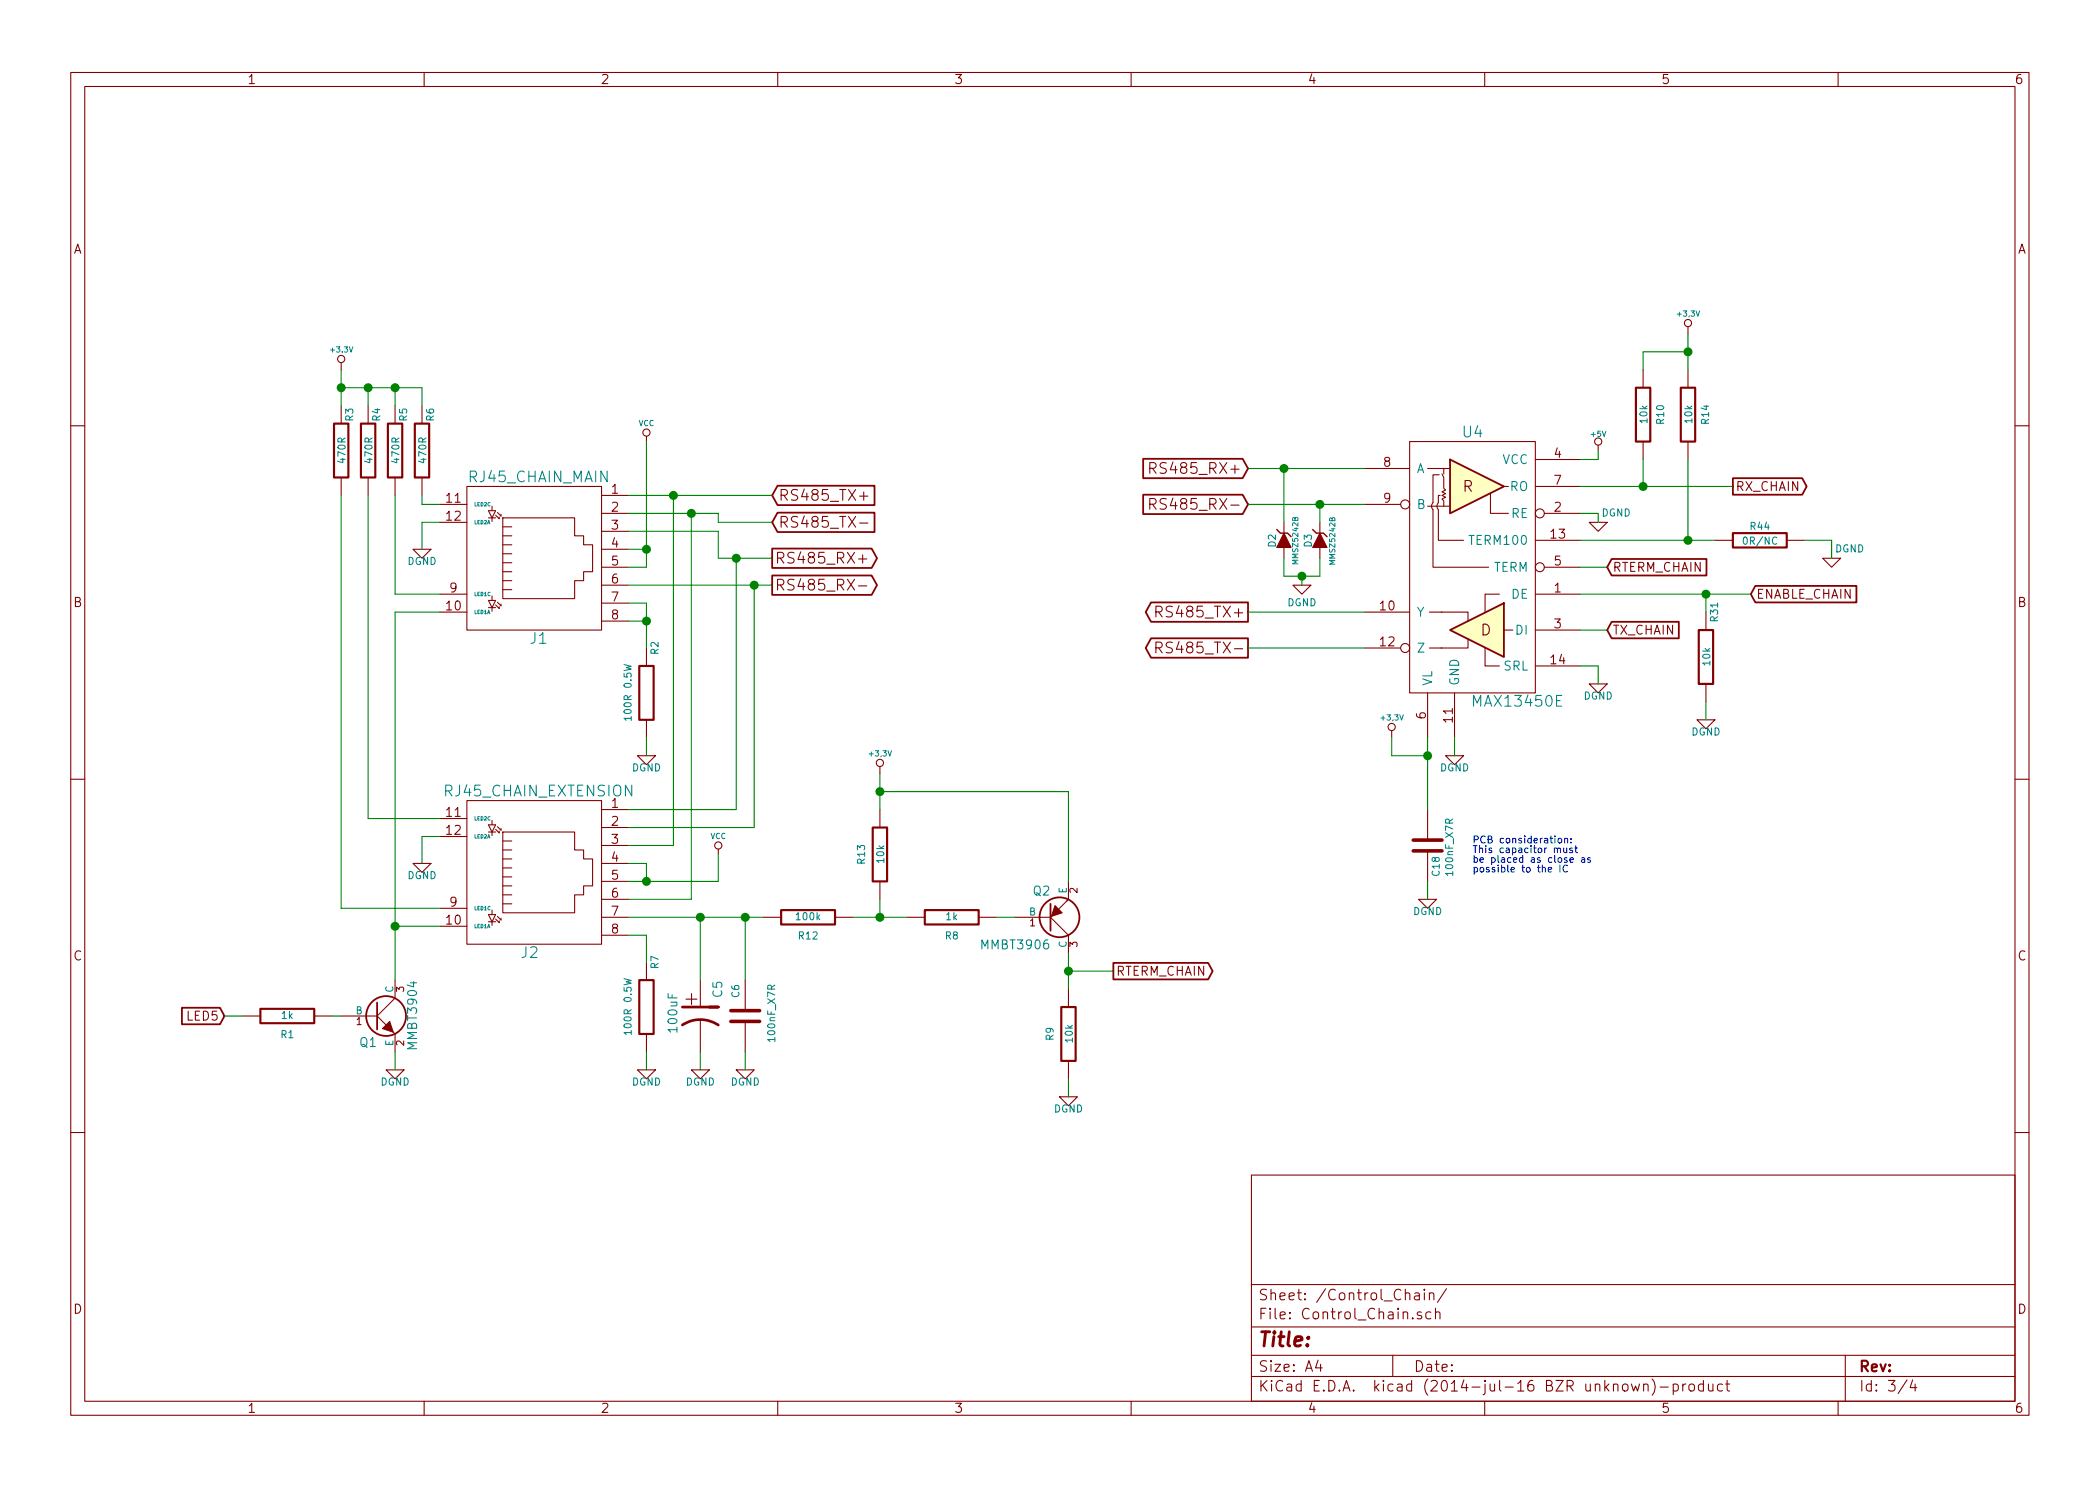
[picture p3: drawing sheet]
EESchema Schematic File Version 2
LIBS:power
LIBS:device
LIBS:transistors
LIBS:conn
LIBS:linear
LIBS:regul
LIBS:cmos4000
LIBS:adc-dac
LIBS:memory
LIBS:xilinx
LIBS:special
LIBS:microcontrollers
LIBS:dsp
LIBS:microchip
LIBS:analog_switches
LIBS:motorola
LIBS:texas
LIBS:intel
LIBS:audio
LIBS:interface
LIBS:digital-audio
LIBS:philips
LIBS:display
LIBS:cypress
LIBS:siliconi
LIBS:opto
LIBS:atmel
LIBS:contrib
LIBS:valves
LIBS:MOD_PEX_Prototype1
LIBS:MOD_PEX_Prototype1-cache
EELAYER 25 0
EELAYER END
$Descr A4 11693 8268
encoding utf-8
Sheet 3 4
Title ""
Date ""
Rev ""
Comp ""
Comment1 ""
Comment2 ""
Comment3 ""
Comment4 ""
$EndDescr
$Comp
L RJ45_CHAIN J1
U 1 1
P 3050 3100
F 0 "J1" V 3500 3150 60  0000 C CNN
F 1 "RJ45_CHAIN_MAIN" V 2600 3150 60  0000 C CNN
F 2 "MOD_Footprints_Lib:RJ45-RJHSE5084" H 3050 3100 60  0001 C CNN
F 3 "~" H 3050 3100 60  0000 C CNN
	1    3050 3100
	0    -1   1    0   
$EndComp
$Comp
L RJ45_CHAIN J2
U 1 1
P 3050 4850
F 0 "J2" V 3500 4950 60  0000 C CNN
F 1 "RJ45_CHAIN_EXTENSION" V 2600 4900 60  0000 C CNN
F 2 "MOD_Footprints_Lib:RJ45-RJHSE5084" H 3050 4850 60  0001 C CNN
F 3 "~" H 3050 4850 60  0000 C CNN
	1    3050 4850
	0    -1   1    0   
$EndComp
$Comp
L R R6
U 1 1
P 2350 2500
F 0 "R6" V 2400 2700 40  0000 C CNN
F 1 "470R" V 2357 2501 40  0000 C CNN
F 2 "MOD_Footprints_Lib:SM0805" V 2280 2500 30  0001 C CNN
F 3 "~" H 2350 2500 30  0000 C CNN
	1    2350 2500
	1    0    0    -1  
$EndComp
$Comp
L R R5
U 1 1
P 2200 2500
F 0 "R5" V 2250 2700 40  0000 C CNN
F 1 "470R" V 2207 2501 40  0000 C CNN
F 2 "MOD_Footprints_Lib:SM0805" V 2130 2500 30  0001 C CNN
F 3 "~" H 2200 2500 30  0000 C CNN
	1    2200 2500
	1    0    0    -1  
$EndComp
$Comp
L R R4
U 1 1
P 2050 2500
F 0 "R4" V 2100 2700 40  0000 C CNN
F 1 "470R" V 2057 2501 40  0000 C CNN
F 2 "MOD_Footprints_Lib:SM0805" V 1980 2500 30  0001 C CNN
F 3 "~" H 2050 2500 30  0000 C CNN
	1    2050 2500
	1    0    0    -1  
$EndComp
$Comp
L R R3
U 1 1
P 1900 2500
F 0 "R3" V 1950 2700 40  0000 C CNN
F 1 "470R" V 1907 2501 40  0000 C CNN
F 2 "MOD_Footprints_Lib:SM0805" V 1830 2500 30  0001 C CNN
F 3 "~" H 1900 2500 30  0000 C CNN
	1    1900 2500
	1    0    0    -1  
$EndComp
$Comp
L +3.3V #PWR028
U 1 1
P 1900 2050
F 0 "#PWR028" H 1900 2010 30  0001 C CNN
F 1 "+3.3V" H 1900 2160 30  0000 C CNN
F 2 "" H 1900 2050 60  0000 C CNN
F 3 "" H 1900 2050 60  0000 C CNN
	1    1900 2050
	1    0    0    -1  
$EndComp
$Comp
L DGND #PWR029
U 1 1
P 2200 5950
F 0 "#PWR029" H 2200 5950 40  0001 C CNN
F 1 "DGND" H 2200 5880 40  0000 C CNN
F 2 "" H 2200 5950 60  0000 C CNN
F 3 "" H 2200 5950 60  0000 C CNN
	1    2200 5950
	-1   0    0    -1  
$EndComp
$Comp
L R R1
U 1 1
P 1600 5650
F 0 "R1" V 1500 5650 40  0000 C CNN
F 1 "1k" V 1607 5651 40  0000 C CNN
F 2 "MOD_Footprints_Lib:SM0603" V 1530 5650 30  0001 C CNN
F 3 "~" H 1600 5650 30  0000 C CNN
	1    1600 5650
	0    -1   -1   0   
$EndComp
$Comp
L DGND #PWR030
U 1 1
P 2350 4800
F 0 "#PWR030" H 2350 4800 40  0001 C CNN
F 1 "DGND" H 2350 4730 40  0000 C CNN
F 2 "" H 2350 4800 60  0000 C CNN
F 3 "" H 2350 4800 60  0000 C CNN
	1    2350 4800
	-1   0    0    -1  
$EndComp
Text GLabel 1250 5650 0    50   Input ~ 0
LED5
Text GLabel 6950 2600 0    60   Input ~ 0
RS485_RX+
Text GLabel 6950 2800 0    60   Input ~ 0
RS485_RX-
$Comp
L DGND #PWR031
U 1 1
P 7250 3250
F 0 "#PWR031" H 7250 3250 40  0001 C CNN
F 1 "DGND" H 7250 3150 40  0000 C CNN
F 2 "" H 7250 3250 60  0000 C CNN
F 3 "" H 7250 3250 60  0000 C CNN
	1    7250 3250
	-1   0    0    -1  
$EndComp
$Comp
L R R31
U 1 1
P 9500 3650
F 0 "R31" V 9550 3900 40  0000 C CNN
F 1 "10k" V 9507 3651 40  0000 C CNN
F 2 "MOD_Footprints_Lib:SM0603" V 9430 3650 30  0001 C CNN
F 3 "~" H 9500 3650 30  0000 C CNN
	1    9500 3650
	1    0    0    -1  
$EndComp
$Comp
L R R10
U 1 1
P 9150 2300
F 0 "R10" V 9250 2300 40  0000 C CNN
F 1 "10k" V 9157 2301 40  0000 C CNN
F 2 "MOD_Footprints_Lib:SM0603" V 9080 2300 30  0001 C CNN
F 3 "~" H 9150 2300 30  0000 C CNN
	1    9150 2300
	1    0    0    -1  
$EndComp
Text GLabel 8950 3500 2    50   Input ~ 0
TX_CHAIN
Text GLabel 9650 2700 2    50   Output ~ 0
RX_CHAIN
Text GLabel 9750 3300 2    50   Input ~ 0
ENABLE_CHAIN
$Comp
L ZENERsmall D3
U 1 1
P 7350 3000
F 0 "D3" H 7348 3062 40  0000 C CNN
F 1 "MMSZ5242B" H 7346 2928 30  0000 C CNN
F 2 "MOD_Footprints_Lib:SOD123" H 7350 3000 60  0001 C CNN
F 3 "" H 7350 3000 60  0000 C CNN
	1    7350 3000
	0    -1   -1   0   
$EndComp
$Comp
L ZENERsmall D2
U 1 1
P 7150 3000
F 0 "D2" H 7148 3062 40  0000 C CNN
F 1 "MMSZ5242B" H 7148 2934 30  0000 C CNN
F 2 "MOD_Footprints_Lib:SOD123" H 7150 3000 60  0001 C CNN
F 3 "" H 7150 3000 60  0000 C CNN
	1    7150 3000
	0    -1   -1   0   
$EndComp
$Comp
L MAX13450E U4
U 1 1
P 8200 3150
F 0 "U4" H 8200 3900 60  0000 C CNN
F 1 "MAX13450E" H 8450 2400 60  0000 C CNN
F 2 "MOD_Footprints_Lib:TSSOP14" H 8100 3800 40  0001 C CNN
F 3 "" H 8225 3000 60  0000 C CNN
	1    8200 3150
	1    0    0    -1  
$EndComp
$Comp
L DGND #PWR032
U 1 1
P 8100 4200
F 0 "#PWR032" H 8100 4200 40  0001 C CNN
F 1 "DGND" H 8100 4130 40  0000 C CNN
F 2 "" H 8100 4200 60  0000 C CNN
F 3 "" H 8100 4200 60  0000 C CNN
	1    8100 4200
	-1   0    0    -1  
$EndComp
$Comp
L C C18
U 1 1
P 7950 4700
F 0 "C18" V 8000 4525 40  0000 L CNN
F 1 "100nF_X7R" V 8075 4525 40  0000 L CNN
F 2 "MOD_Footprints_Lib:SM0603" H 7988 4550 30  0001 C CNN
F 3 "~" H 7950 4700 60  0000 C CNN
	1    7950 4700
	1    0    0    -1  
$EndComp
$Comp
L DGND #PWR033
U 1 1
P 7950 5000
F 0 "#PWR033" H 7950 5000 40  0001 C CNN
F 1 "DGND" H 7950 4930 40  0000 C CNN
F 2 "" H 7950 5000 60  0000 C CNN
F 3 "" H 7950 5000 60  0000 C CNN
	1    7950 5000
	-1   0    0    -1  
$EndComp
Text Notes 8200 4850 0    39   ~ 0
PCB consideration: \nThis capacitor must \nbe placed as close as \npossible to the IC
$Comp
L +5V #PWR034
U 1 1
P 8900 2500
F 0 "#PWR034" H 8900 2590 20  0001 C CNN
F 1 "+5V" H 8900 2590 30  0000 C CNN
F 2 "" H 8900 2500 60  0000 C CNN
F 3 "" H 8900 2500 60  0000 C CNN
	1    8900 2500
	1    0    0    -1  
$EndComp
$Comp
L DGND #PWR035
U 1 1
P 8900 3800
F 0 "#PWR035" H 8900 3800 40  0001 C CNN
F 1 "DGND" H 8900 3730 40  0000 C CNN
F 2 "" H 8900 3800 60  0000 C CNN
F 3 "" H 8900 3800 60  0000 C CNN
	1    8900 3800
	-1   0    0    -1  
$EndComp
$Comp
L DGND #PWR036
U 1 1
P 9500 4000
F 0 "#PWR036" H 9500 4000 40  0001 C CNN
F 1 "DGND" H 9500 3930 40  0000 C CNN
F 2 "" H 9500 4000 60  0000 C CNN
F 3 "" H 9500 4000 60  0000 C CNN
	1    9500 4000
	-1   0    0    -1  
$EndComp
$Comp
L DGND #PWR037
U 1 1
P 8900 2900
F 0 "#PWR037" H 8900 2900 40  0001 C CNN
F 1 "DGND" H 8800 2950 40  0000 C CNN
F 2 "" H 8900 2900 60  0000 C CNN
F 3 "" H 8900 2900 60  0000 C CNN
	1    8900 2900
	-1   0    0    -1  
$EndComp
$Comp
L R R14
U 1 1
P 9400 2300
F 0 "R14" V 9500 2300 40  0000 C CNN
F 1 "10k" V 9407 2301 40  0000 C CNN
F 2 "MOD_Footprints_Lib:SM0603" V 9330 2300 30  0001 C CNN
F 3 "~" H 9400 2300 30  0000 C CNN
	1    9400 2300
	1    0    0    -1  
$EndComp
Text GLabel 6950 3400 0    60   Output ~ 0
RS485_TX+
Text GLabel 6950 3600 0    60   Output ~ 0
RS485_TX-
$Comp
L DGND #PWR038
U 1 1
P 2350 3050
F 0 "#PWR038" H 2350 3050 40  0001 C CNN
F 1 "DGND" H 2350 2980 40  0000 C CNN
F 2 "" H 2350 3050 60  0000 C CNN
F 3 "" H 2350 3050 60  0000 C CNN
	1    2350 3050
	-1   0    0    -1  
$EndComp
$Comp
L R R44
U 1 1
P 9800 3000
F 0 "R44" V 9725 3000 40  0000 C CNN
F 1 "0R/NC" V 9807 3001 40  0000 C CNN
F 2 "MOD_Footprints_Lib:SM0805" V 9730 3000 30  0001 C CNN
F 3 "~" H 9800 3000 30  0000 C CNN
	1    9800 3000
	0    1    1    0   
$EndComp
$Comp
L DGND #PWR039
U 1 1
P 10200 3100
F 0 "#PWR039" H 10200 3100 40  0001 C CNN
F 1 "DGND" H 10100 3150 40  0000 C CNN
F 2 "" H 10200 3100 60  0000 C CNN
F 3 "" H 10200 3100 60  0000 C CNN
	1    10200 3100
	-1   0    0    -1  
$EndComp
Text GLabel 4300 2750 2    60   Input ~ 0
RS485_TX+
Text GLabel 4300 2900 2    60   Input ~ 0
RS485_TX-
Text GLabel 4300 3100 2    60   Output ~ 0
RS485_RX+
Text GLabel 4300 3250 2    60   Output ~ 0
RS485_RX-
$Comp
L VCC #PWR040
U 1 1
P 3600 2450
F 0 "#PWR040" H 3600 2550 30  0001 C CNN
F 1 "VCC" H 3600 2550 30  0000 C CNN
F 2 "" H 3600 2450 60  0000 C CNN
F 3 "" H 3600 2450 60  0000 C CNN
	1    3600 2450
	1    0    0    -1  
$EndComp
$Comp
L DGND #PWR041
U 1 1
P 3600 5950
F 0 "#PWR041" H 3600 5950 40  0001 C CNN
F 1 "DGND" H 3600 5880 40  0000 C CNN
F 2 "" H 3600 5950 60  0000 C CNN
F 3 "" H 3600 5950 60  0000 C CNN
	1    3600 5950
	-1   0    0    -1  
$EndComp
$Comp
L DGND #PWR042
U 1 1
P 3600 4200
F 0 "#PWR042" H 3600 4200 40  0001 C CNN
F 1 "DGND" H 3600 4130 40  0000 C CNN
F 2 "" H 3600 4200 60  0000 C CNN
F 3 "" H 3600 4200 60  0000 C CNN
	1    3600 4200
	-1   0    0    -1  
$EndComp
$Comp
L VCC #PWR043
U 1 1
P 4000 4750
F 0 "#PWR043" H 4000 4850 30  0001 C CNN
F 1 "VCC" H 4000 4850 30  0000 C CNN
F 2 "" H 4000 4750 60  0000 C CNN
F 3 "" H 4000 4750 60  0000 C CNN
	1    4000 4750
	1    0    0    -1  
$EndComp
$Comp
L R R7
U 1 1
P 3600 5600
F 0 "R7" V 3650 5850 40  0000 C CNN
F 1 "100R 0.5W" V 3500 5600 40  0000 C CNN
F 2 "MOD_Footprints_Lib:SM1210" V 3530 5600 30  0001 C CNN
F 3 "~" H 3600 5600 30  0000 C CNN
	1    3600 5600
	1    0    0    -1  
$EndComp
$Comp
L R R2
U 1 1
P 3600 3850
F 0 "R2" V 3650 4100 40  0000 C CNN
F 1 "100R 0.5W" V 3500 3850 40  0000 C CNN
F 2 "MOD_Footprints_Lib:SM1210" V 3530 3850 30  0001 C CNN
F 3 "~" H 3600 3850 30  0000 C CNN
	1    3600 3850
	1    0    0    -1  
$EndComp
$Comp
L CP1 C5
U 1 1
P 3900 5650
F 0 "C5" V 4000 5750 50  0000 L CNN
F 1 "100uF" V 3750 5550 50  0000 L CNN
F 2 "MOD_Footprints_Lib:CAP_RAD_5MM" H 3900 5650 60  0001 C CNN
F 3 "~" H 3900 5650 60  0000 C CNN
	1    3900 5650
	1    0    0    -1  
$EndComp
$Comp
L DGND #PWR044
U 1 1
P 3900 5950
F 0 "#PWR044" H 3900 5950 40  0001 C CNN
F 1 "DGND" H 3900 5880 40  0000 C CNN
F 2 "" H 3900 5950 60  0000 C CNN
F 3 "" H 3900 5950 60  0000 C CNN
	1    3900 5950
	-1   0    0    -1  
$EndComp
$Comp
L C C6
U 1 1
P 4150 5650
F 0 "C6" V 4100 5750 40  0000 L CNN
F 1 "100nF_X7R" V 4300 5500 40  0000 L CNN
F 2 "MOD_Footprints_Lib:SM0603" H 4188 5500 30  0001 C CNN
F 3 "~" H 4150 5650 60  0000 C CNN
	1    4150 5650
	1    0    0    -1  
$EndComp
$Comp
L DGND #PWR045
U 1 1
P 4150 5950
F 0 "#PWR045" H 4150 5950 40  0001 C CNN
F 1 "DGND" H 4150 5880 40  0000 C CNN
F 2 "" H 4150 5950 60  0000 C CNN
F 3 "" H 4150 5950 60  0000 C CNN
	1    4150 5950
	1    0    0    -1  
$EndComp
$Comp
L R R12
U 1 1
P 4500 5100
F 0 "R12" V 4400 5100 40  0000 C CNN
F 1 "100k" V 4507 5101 40  0000 C CNN
F 2 "MOD_Footprints_Lib:SM0603" V 4430 5100 30  0001 C CNN
F 3 "~" H 4500 5100 30  0000 C CNN
	1    4500 5100
	0    -1   -1   0   
$EndComp
$Comp
L R R13
U 1 1
P 4900 4750
F 0 "R13" V 4800 4750 40  0000 C CNN
F 1 "10k" V 4907 4751 40  0000 C CNN
F 2 "MOD_Footprints_Lib:SM0603" V 4830 4750 30  0001 C CNN
F 3 "~" H 4900 4750 30  0000 C CNN
	1    4900 4750
	1    0    0    -1  
$EndComp
$Comp
L R R9
U 1 1
P 5950 5750
F 0 "R9" V 5850 5750 40  0000 C CNN
F 1 "10k" V 5957 5751 40  0000 C CNN
F 2 "MOD_Footprints_Lib:SM0603" V 5880 5750 30  0001 C CNN
F 3 "~" H 5950 5750 30  0000 C CNN
	1    5950 5750
	1    0    0    -1  
$EndComp
Text GLabel 8950 3150 2    50   Input ~ 0
RTERM_CHAIN
Text GLabel 6200 5400 2    50   Output ~ 0
RTERM_CHAIN
$Comp
L DGND #PWR046
U 1 1
P 5950 6100
F 0 "#PWR046" H 5950 6100 40  0001 C CNN
F 1 "DGND" H 5950 6030 40  0000 C CNN
F 2 "" H 5950 6100 60  0000 C CNN
F 3 "" H 5950 6100 60  0000 C CNN
	1    5950 6100
	1    0    0    -1  
$EndComp
$Comp
L MMBT3906 Q2
U 1 1
P 5850 5100
F 0 "Q2" H 5850 4950 50  0000 R CNN
F 1 "MMBT3906" H 5850 5250 50  0000 R CNN
F 2 "MOD_Footprints_Lib:SOT23" H 5850 5100 60  0001 C CNN
F 3 "" H 5850 5100 60  0000 C CNN
	1    5850 5100
	1    0    0    1   
$EndComp
$Comp
L R R8
U 1 1
P 5300 5100
F 0 "R8" V 5200 5100 40  0000 C CNN
F 1 "1k" V 5307 5101 40  0000 C CNN
F 2 "MOD_Footprints_Lib:SM0603" V 5230 5100 30  0001 C CNN
F 3 "~" H 5300 5100 30  0000 C CNN
	1    5300 5100
	0    -1   -1   0   
$EndComp
$Comp
L MMBT3904 Q1
U 1 1
P 2100 5650
F 0 "Q1" H 2100 5500 50  0000 R CNN
F 1 "MMBT3904" V 2300 5850 50  0000 R CNN
F 2 "MOD_Footprints_Lib:SOT23" H 2100 5650 60  0001 C CNN
F 3 "" H 2100 5650 60  0000 C CNN
	1    2100 5650
	1    0    0    -1  
$EndComp
$Comp
L +3,3V #PWR047
U 1 1
P 9400 1850
F 0 "#PWR047" H 9400 1810 30  0001 C CNN
F 1 "+3,3V" H 9400 1960 30  0000 C CNN
F 2 "" H 9400 1850 60  0000 C CNN
F 3 "" H 9400 1850 60  0000 C CNN
	1    9400 1850
	1    0    0    -1  
$EndComp
Wire Wire Line
	3500 2750 4300 2750
Wire Wire Line
	3500 4900 4000 4900
Wire Wire Line
	8800 3150 8950 3150
Wire Wire Line
	4150 5950 4150 5850
Wire Wire Line
	3900 5950 3900 5850
Wire Wire Line
	1250 5650 1350 5650
Wire Wire Line
	3600 4100 3600 4200
Wire Wire Line
	3600 5850 3600 5950
Connection ~ 4200 3250
Wire Wire Line
	4200 3250 4200 4600
Wire Wire Line
	4200 4600 3500 4600
Connection ~ 4100 3100
Wire Wire Line
	4100 3100 4100 4500
Wire Wire Line
	4100 4500 3500 4500
Connection ~ 3600 3450
Wire Wire Line
	3500 3450 3600 3450
Wire Wire Line
	3600 3350 3600 3600
Wire Wire Line
	3500 3350 3600 3350
Wire Wire Line
	3500 3250 4300 3250
Wire Wire Line
	4000 3100 4300 3100
Wire Wire Line
	4000 2950 4000 3100
Wire Wire Line
	3500 2950 4000 2950
Wire Wire Line
	4000 2900 4300 2900
Wire Wire Line
	4000 2850 4000 2900
Wire Wire Line
	3500 2850 4000 2850
Connection ~ 3850 2850
Wire Wire Line
	3850 2850 3850 5000
Wire Wire Line
	3850 5000 3500 5000
Connection ~ 3750 2750
Wire Wire Line
	3750 2750 3750 4700
Wire Wire Line
	3750 4700 3500 4700
Wire Wire Line
	10200 3000 10200 3100
Wire Wire Line
	10050 3000 10200 3000
Connection ~ 9400 3000
Wire Wire Line
	2200 3400 2450 3400
Wire Wire Line
	2450 5150 2200 5150
Connection ~ 2200 2150
Wire Wire Line
	2200 2150 2200 2250
Connection ~ 2050 2150
Wire Wire Line
	2050 2250 2050 2150
Connection ~ 1900 2150
Wire Wire Line
	1900 2150 2350 2150
Wire Wire Line
	2350 2150 2350 2250
Wire Wire Line
	1900 2050 1900 2250
Wire Wire Line
	2350 2900 2350 3050
Wire Wire Line
	2350 4650 2350 4800
Wire Wire Line
	1900 5050 2450 5050
Wire Wire Line
	1900 2750 1900 5050
Wire Wire Line
	2050 4550 2450 4550
Wire Wire Line
	2050 2750 2050 4550
Wire Wire Line
	2200 3300 2450 3300
Wire Wire Line
	2200 2750 2200 3300
Wire Wire Line
	2350 2800 2450 2800
Wire Wire Line
	2350 2750 2350 2800
Wire Wire Line
	6950 2800 7600 2800
Wire Wire Line
	6950 2600 7600 2600
Wire Wire Line
	6950 3600 7600 3600
Wire Wire Line
	6950 3400 7600 3400
Wire Wire Line
	9400 3000 9400 2550
Wire Wire Line
	8800 3000 9550 3000
Wire Wire Line
	9400 1850 9400 2050
Wire Wire Line
	8900 2850 8900 2900
Wire Wire Line
	8800 2850 8900 2850
Wire Wire Line
	9150 2550 9150 2700
Wire Wire Line
	8800 2700 9650 2700
Connection ~ 9500 3300
Wire Wire Line
	9500 3900 9500 4000
Wire Wire Line
	8800 3300 9750 3300
Wire Wire Line
	8800 3500 8950 3500
Wire Wire Line
	9500 3300 9500 3400
Wire Wire Line
	9150 2050 9150 1950
Connection ~ 9150 2700
Wire Wire Line
	8900 3700 8900 3800
Wire Wire Line
	8800 3700 8900 3700
Wire Wire Line
	7350 3200 7350 3100
Connection ~ 7350 2800
Wire Wire Line
	7350 2900 7350 2800
Connection ~ 7150 2600
Wire Wire Line
	7150 2900 7150 2600
Wire Wire Line
	8900 2500 8900 2550
Wire Wire Line
	8900 2550 8800 2550
Wire Wire Line
	7950 4100 7950 4500
Wire Wire Line
	7950 4900 7950 5000
Wire Wire Line
	8100 4100 8100 4200
Connection ~ 7250 3200
Wire Wire Line
	7250 3200 7250 3250
Wire Wire Line
	7150 3200 7350 3200
Wire Wire Line
	7150 3100 7150 3200
Wire Wire Line
	1850 5650 1900 5650
Wire Wire Line
	2350 4650 2450 4650
Wire Wire Line
	2450 2900 2350 2900
Wire Wire Line
	2200 5850 2200 5950
Connection ~ 2200 5150
Wire Wire Line
	2200 3400 2200 5450
Wire Wire Line
	4000 4900 4000 4750
Wire Wire Line
	3600 3150 3500 3150
Wire Wire Line
	3600 2450 3600 3150
Wire Wire Line
	3500 3050 3600 3050
Connection ~ 3600 3050
Wire Wire Line
	3500 5200 3600 5200
Wire Wire Line
	3600 5200 3600 5350
Wire Wire Line
	3500 5100 4250 5100
Wire Wire Line
	4750 5100 5050 5100
Wire Wire Line
	4900 5000 4900 5100
Connection ~ 4900 5100
Wire Wire Line
	4900 4300 4900 4500
Wire Wire Line
	5950 4400 5950 4900
Wire Wire Line
	4900 4400 5950 4400
Connection ~ 4900 4400
Wire Wire Line
	5950 5300 5950 5500
Wire Wire Line
	5950 6000 5950 6100
Wire Wire Line
	5950 5400 6200 5400
Connection ~ 5950 5400
Connection ~ 3900 5100
Wire Wire Line
	3900 5450 3900 5100
Wire Wire Line
	4150 5450 4150 5100
Connection ~ 4150 5100
Wire Wire Line
	5550 5100 5650 5100
Wire Wire Line
	3500 4800 3600 4800
Wire Wire Line
	3600 4800 3600 4900
Connection ~ 3600 4900
Wire Wire Line
	9150 1950 9400 1950
Connection ~ 9400 1950
$Comp
L +3,3V #PWR048
U 1 1
P 4900 4300
F 0 "#PWR048" H 4900 4260 30  0001 C CNN
F 1 "+3,3V" H 4900 4410 30  0000 C CNN
F 2 "" H 4900 4300 60  0000 C CNN
F 3 "" H 4900 4300 60  0000 C CNN
	1    4900 4300
	1    0    0    -1  
$EndComp
$Comp
L +3,3V #PWR049
U 1 1
P 7750 4100
F 0 "#PWR049" H 7750 4060 30  0001 C CNN
F 1 "+3,3V" H 7750 4210 30  0000 C CNN
F 2 "" H 7750 4100 60  0000 C CNN
F 3 "" H 7750 4100 60  0000 C CNN
	1    7750 4100
	1    0    0    -1  
$EndComp
Wire Wire Line
	7750 4100 7750 4200
Wire Wire Line
	7750 4200 7950 4200
Connection ~ 7950 4200
$EndSCHEMATC
